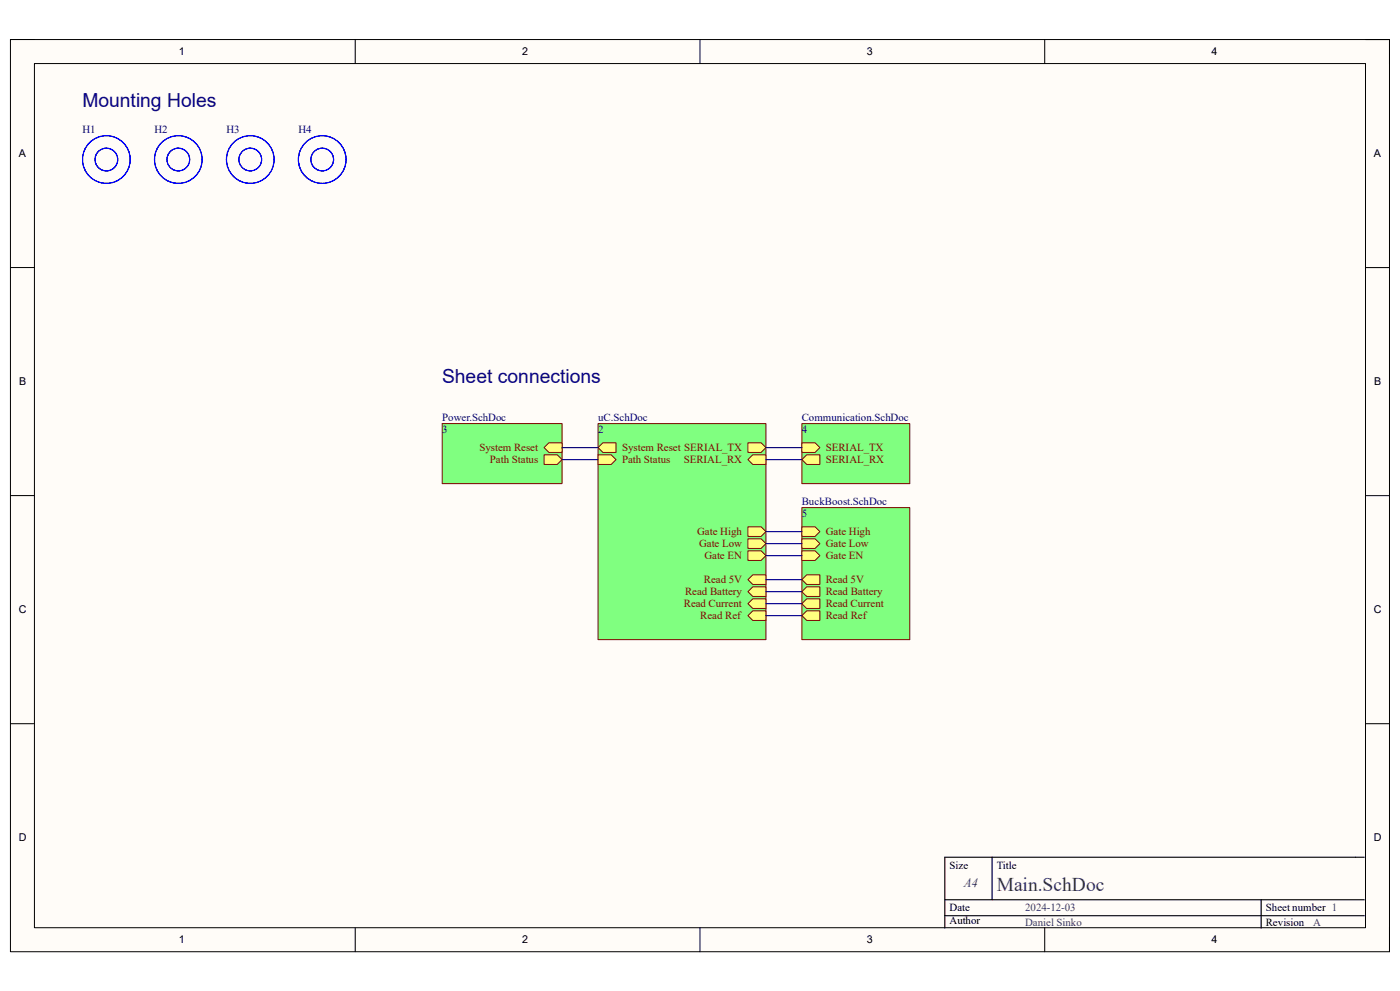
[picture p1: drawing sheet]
<svg xmlns="http://www.w3.org/2000/svg" width="420mm" height="297mm" viewBox="0 0 420 297" stroke-linecap="round" stroke-linejoin="round" font-family="sans-serif">
<path d="M3.1 11.9h413.7v273.3h-413.7z" fill-rule="evenodd" fill="#fffcf8"/>
<path d="M3.1 11.9h413.7v273.3h-413.7z" fill="none" stroke="#000" stroke-width=".3"/>
<path d="M10.3 19h399.3v259h-399.3z" fill-rule="evenodd" fill="#fffcf8"/>
<g fill="none" stroke="#000" stroke-width=".3">
<path d="M3.1 11.8h7.2M10.3 19h399.3v259h-399.3zM106.6 11.8v7.2M210 11.8v7.2M313.4 11.8v7.2M409.6 11.9h7.2v7.1M3.1 80.2h7.2M409.6 80.2h7.2M3.1 148.5h7.2M409.6 148.5h7.2M3.1 216.9h7.2M409.6 216.9h7.2"/>
<path d="M106.6 278v7.2M210 278v7.2M313.4 278v7.2M416.8 278v7.2"/>
</g>
<path d="M297.6 256.9v12.8M409.3 256.9h-125.9v21.3M283.4 274.4h125.9M283.4 269.7h125.9M378.3 269.7v8.5" fill="none" stroke="#000" stroke-width=".34"/>
<path d="M179.4 127h50.4v64.7h-50.4z" fill-rule="evenodd" fill="#80ff80"/>
<path d="M179.4 127h50.4v64.7h-50.4z" fill="none" stroke="#800000" stroke-width=".3"/>
<path d="M224.4 132.7h3.9l1.5 1.5-1.5 1.4h-3.9z" fill-rule="evenodd" fill="#ffff80"/>
<path d="M224.4 132.7h3.9l1.5 1.5-1.5 1.4h-3.9z" fill="none" stroke="#800000" stroke-width=".3"/>
<path d="M224.4 137.8l1.4-1.5h4v2.9h-4z" fill-rule="evenodd" fill="#ffff80"/>
<path d="M224.4 137.8l1.4-1.5h4v2.9h-4z" fill="none" stroke="#800000" stroke-width=".3"/>
<path d="M179.4 134.2l1.4-1.5h4v2.9h-4z" fill-rule="evenodd" fill="#ffff80"/>
<path d="M179.4 134.2l1.4-1.5h4v2.9h-4z" fill="none" stroke="#800000" stroke-width=".3"/>
<path d="M224.4 161.5h3.9l1.5 1.4-1.5 1.5h-3.9z" fill-rule="evenodd" fill="#ffff80"/>
<path d="M224.4 161.5h3.9l1.5 1.4-1.5 1.5h-3.9z" fill="none" stroke="#800000" stroke-width=".3"/>
<path d="M224.4 165.1h3.9l1.5 1.4-1.5 1.5h-3.9z" fill-rule="evenodd" fill="#ffff80"/>
<path d="M224.4 165.1h3.9l1.5 1.4-1.5 1.5h-3.9z" fill="none" stroke="#800000" stroke-width=".3"/>
<path d="M224.4 173.7l1.4-1.4h4v2.9h-4z" fill-rule="evenodd" fill="#ffff80"/>
<path d="M224.4 173.7l1.4-1.4h4v2.9h-4z" fill="none" stroke="#800000" stroke-width=".3"/>
<path d="M224.4 177.3l1.4-1.4h4v2.9h-4z" fill-rule="evenodd" fill="#ffff80"/>
<path d="M224.4 177.3l1.4-1.4h4v2.9h-4z" fill="none" stroke="#800000" stroke-width=".3"/>
<path d="M224.4 180.9l1.4-1.4h4v2.9h-4z" fill-rule="evenodd" fill="#ffff80"/>
<path d="M224.4 180.9l1.4-1.4h4v2.9h-4z" fill="none" stroke="#800000" stroke-width=".3"/>
<path d="M224.4 184.5l1.4-1.4h4v2.8h-4z" fill-rule="evenodd" fill="#ffff80"/>
<path d="M224.4 184.5l1.4-1.4h4v2.8h-4z" fill="none" stroke="#800000" stroke-width=".3"/>
<path d="M224.4 157.9h3.9l1.5 1.4-1.5 1.5h-3.9z" fill-rule="evenodd" fill="#ffff80"/>
<path d="M224.4 157.9h3.9l1.5 1.4-1.5 1.5h-3.9z" fill="none" stroke="#800000" stroke-width=".3"/>
<path d="M179.4 136.3h4l1.4 1.5-1.4 1.4h-4z" fill-rule="evenodd" fill="#ffff80"/>
<path d="M179.4 136.3h4l1.4 1.5-1.4 1.4h-4z" fill="none" stroke="#800000" stroke-width=".3"/>
<path d="M240.6 127h32.3v17.9h-32.3z" fill-rule="evenodd" fill="#80ff80"/>
<path d="M240.6 127h32.3v17.9h-32.3z" fill="none" stroke="#800000" stroke-width=".3"/>
<path d="M240.6 132.7h3.9l1.5 1.5-1.5 1.4h-3.9z" fill-rule="evenodd" fill="#ffff80"/>
<path d="M240.6 132.7h3.9l1.5 1.5-1.5 1.4h-3.9z" fill="none" stroke="#800000" stroke-width=".3"/>
<path d="M242 136.3h4v2.9h-4l-1.4-1.4z" fill-rule="evenodd" fill="#ffff80"/>
<path d="M242 136.3h4v2.9h-4l-1.4-1.4z" fill="none" stroke="#800000" stroke-width=".3"/>
<path d="M132.6 127h36v17.9h-36z" fill-rule="evenodd" fill="#80ff80"/>
<path d="M132.6 127h36v17.9h-36z" fill="none" stroke="#800000" stroke-width=".3"/>
<path d="M163.2 134.1l1.5-1.4h3.9v2.9h-3.9z" fill-rule="evenodd" fill="#ffff80"/>
<path d="M163.2 134.1l1.5-1.4h3.9v2.9h-3.9z" fill="none" stroke="#800000" stroke-width=".3"/>
<path d="M163.2 136.3h4l1.4 1.4-1.4 1.5h-4z" fill-rule="evenodd" fill="#ffff80"/>
<path d="M163.2 136.3h4l1.4 1.4-1.4 1.5h-4z" fill="none" stroke="#800000" stroke-width=".3"/>
<path d="M240.6 152.1h32.3v39.6h-32.3z" fill-rule="evenodd" fill="#80ff80"/>
<path d="M240.6 152.1h32.3v39.6h-32.3z" fill="none" stroke="#800000" stroke-width=".3"/>
<path d="M240.6 161.5h3.9l1.5 1.4-1.5 1.5h-3.9z" fill-rule="evenodd" fill="#ffff80"/>
<path d="M240.6 161.5h3.9l1.5 1.4-1.5 1.5h-3.9z" fill="none" stroke="#800000" stroke-width=".3"/>
<path d="M240.6 165.1h3.9l1.5 1.4-1.5 1.5h-3.9z" fill-rule="evenodd" fill="#ffff80"/>
<path d="M240.6 165.1h3.9l1.5 1.4-1.5 1.5h-3.9z" fill="none" stroke="#800000" stroke-width=".3"/>
<path d="M240.6 173.7l1.4-1.4h4v2.9h-4z" fill-rule="evenodd" fill="#ffff80"/>
<path d="M240.6 173.7l1.4-1.4h4v2.9h-4z" fill="none" stroke="#800000" stroke-width=".3"/>
<path d="M242 175.9h4v2.9h-4l-1.4-1.5z" fill-rule="evenodd" fill="#ffff80"/>
<path d="M242 175.9h4v2.9h-4l-1.4-1.5z" fill="none" stroke="#800000" stroke-width=".3"/>
<path d="M240.6 180.9l1.4-1.4h4v2.9h-4z" fill-rule="evenodd" fill="#ffff80"/>
<path d="M240.6 180.9l1.4-1.4h4v2.9h-4z" fill="none" stroke="#800000" stroke-width=".3"/>
<path d="M240.6 184.5l1.4-1.4h4v2.8h-4z" fill-rule="evenodd" fill="#ffff80"/>
<path d="M240.6 184.5l1.4-1.4h4v2.8h-4z" fill="none" stroke="#800000" stroke-width=".3"/>
<path d="M240.6 157.9h3.9l1.5 1.4-1.5 1.5h-3.9z" fill-rule="evenodd" fill="#ffff80"/>
<path d="M240.6 157.9h3.9l1.5 1.4-1.5 1.5h-3.9z" fill="none" stroke="#800000" stroke-width=".3"/>
<g fill="none" stroke="#00f" stroke-width=".34">
<circle cx="31.9" cy="47.8" r="7.1"/>
<circle cx="31.9" cy="47.8" r="3.4"/>
<circle cx="53.5" cy="47.8" r="3.4"/>
<circle cx="53.5" cy="47.8" r="7.1"/>
<circle cx="75.1" cy="47.8" r="3.4"/>
<circle cx="75.1" cy="47.8" r="7.1"/>
<circle cx="96.7" cy="47.8" r="3.4"/>
<circle cx="96.7" cy="47.8" r="7.1"/>
</g>
<path d="M168.6 134.2h10.8M168.6 137.8h10.8M229.8 134.2h10.8M229.8 137.8h10.8M229.8 159.3h10.8M229.8 162.9h10.8M229.8 166.5h10.8M229.8 173.7h10.8M229.8 177.3h10.8M229.8 180.9h10.8M229.8 184.5h10.8" fill="none" stroke="#000080" stroke-width=".34"/>
<g font-size="5.8" fill="#0c0087">
<text x="24.7" y="32.2">Mounting Holes</text>
<text x="132.6" y="114.9">Sheet connections</text>
</g>
<text font-size="5.8" fill="#434343" x="299" y="267">Main.SchDoc</text>
<text font-size="3.9" fill="#434343" x="289.1" y="266">A4</text>
<g font-size="3.3" fill="#000080">
<text x="24.8" y="40">H1</text>
<text x="46.4" y="40">H2</text>
<text x="67.9" y="40">H3</text>
<text x="89.5" y="40">H4</text>
<text x="132.6" y="129.8">3</text>
<text x="132.6" y="126.2">Power.SchDoc</text>
<text x="179.4" y="129.8">2</text>
<text x="179.4" y="126.2">uC.SchDoc</text>
<text x="240.5" y="129.8">4</text>
<text x="240.5" y="126.2">Communication.SchDoc</text>
<text x="240.5" y="155">5</text>
<text x="240.5" y="151.4">BuckBoost.SchDoc</text>
</g>
<g font-size="3.3" fill="#800000">
<text x="143.8" y="135.3">System Reset</text>
<text x="186.6" y="135.3">System Reset SERIAL_TX</text>
<text x="247.7" y="135.3">SERIAL_TX</text>
<text x="147" y="138.8">Path Status</text>
<text x="186.6" y="138.8">Path Status</text>
<text x="205.1" y="138.8">SERIAL_RX</text>
<text x="247.7" y="138.8">SERIAL_RX</text>
<text x="209.2" y="160.4">Gate High</text>
<text x="247.7" y="160.4">Gate High</text>
<text x="209.7" y="164">Gate Low</text>
<text x="211.3" y="167.6">Gate EN</text>
<text x="247.7" y="164">Gate Low</text>
<text x="247.7" y="167.6">Gate EN</text>
<text x="205.5" y="178.4">Read Battery</text>
<text x="211.2" y="174.8">Read 5V</text>
<text x="247.7" y="174.8">Read 5V</text>
<text x="247.7" y="178.4">Read Battery</text>
<text x="205.1" y="182">Read Current</text>
<text x="210.1" y="185.6">Read Ref</text>
<text x="247.7" y="182">Read Current</text>
<text x="247.7" y="185.6">Read Ref</text>
</g>
<g font-size="3.3">
<text x="284.9" y="260.4">Size</text>
<text x="299" y="260.4">Title</text>
<text x="284.9" y="273.2">Date</text>
<text x="379.7" y="273.2">Sheet number 1</text>
<text x="284.8" y="277">Author</text>
<text x="379.7" y="277.5">Revision</text>
</g>
<g font-size="3.3" fill="#434343">
<text x="307.5" y="273.2">2024-12-03</text>
<text x="307.5" y="277.5">Daniel Sinko</text>
<text x="393.9" y="277.5">A</text>
</g>
<g font-size="3.2">
<text x="53.6" y="16.6">1</text>
<text x="156.6" y="16.6">2</text>
<text x="260.1" y="16.6">3</text>
<text x="363.5" y="16.6">4</text>
<text x="5.7" y="47.1">A</text>
<text x="412.2" y="47.1">A</text>
<text x="5.8" y="115.5">B</text>
<text x="412.2" y="115.5">B</text>
<text x="5.6" y="183.8">C</text>
<text x="412.1" y="183.8">C</text>
<text x="5.7" y="252.2">D</text>
<text x="412.2" y="252.2">D</text>
<text x="53.6" y="282.7">1</text>
<text x="156.6" y="282.7">2</text>
<text x="260.1" y="282.7">3</text>
<text x="363.5" y="282.7">4</text>
</g>
</svg>
